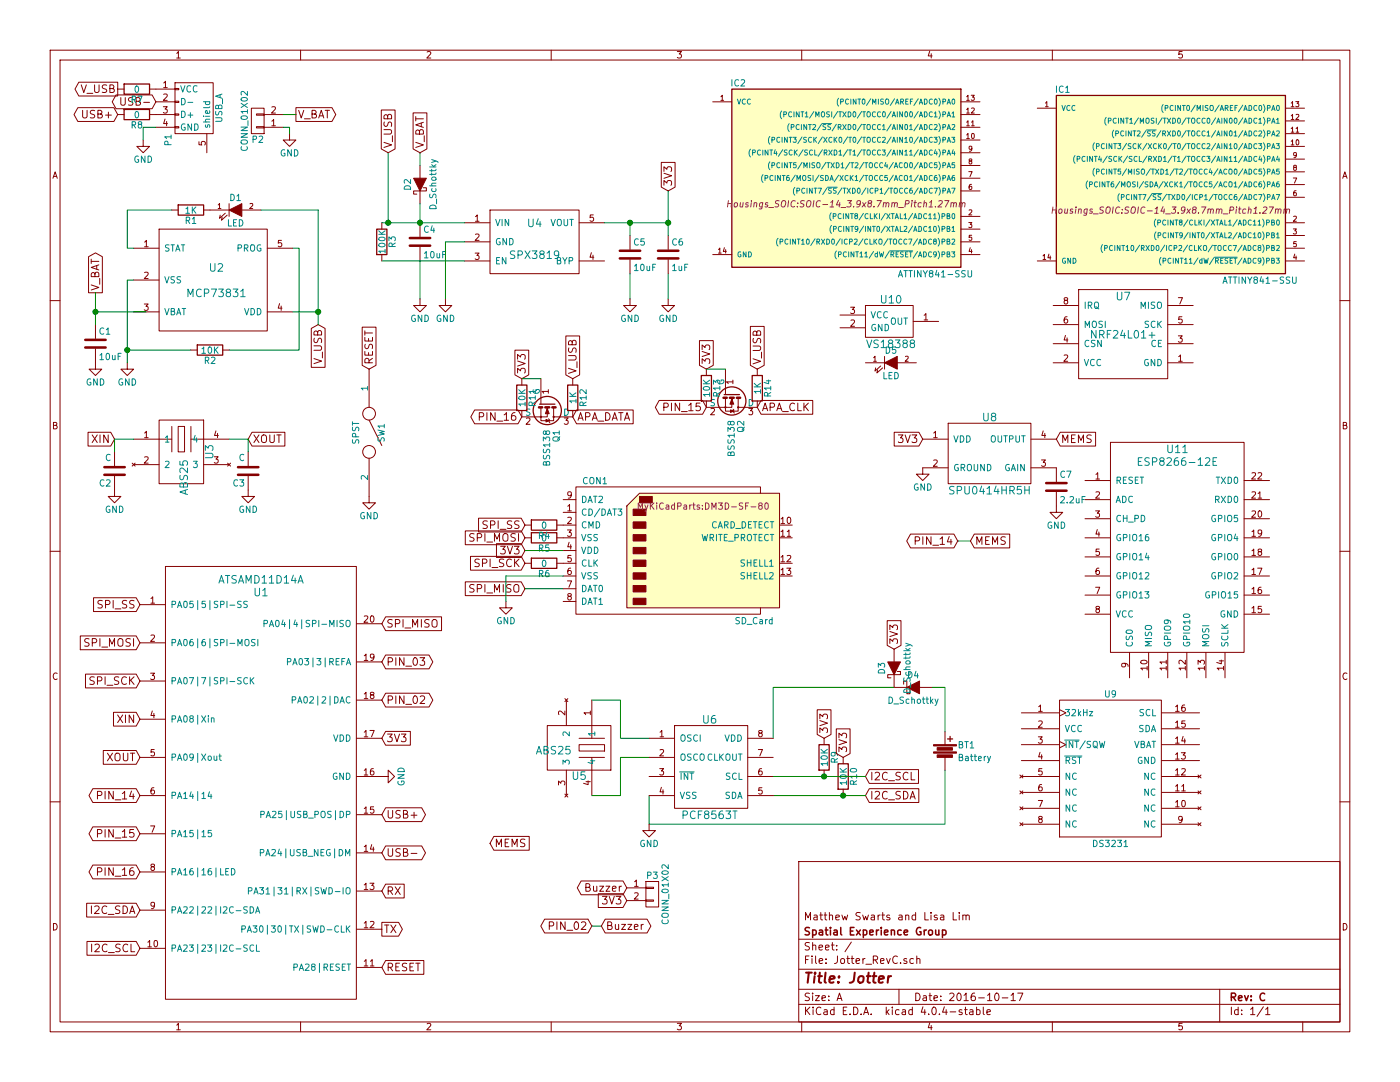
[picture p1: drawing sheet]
EESchema Schematic File Version 2
LIBS:power
LIBS:device
LIBS:transistors
LIBS:conn
LIBS:linear
LIBS:regul
LIBS:74xx
LIBS:cmos4000
LIBS:adc-dac
LIBS:memory
LIBS:xilinx
LIBS:microcontrollers
LIBS:dsp
LIBS:microchip
LIBS:analog_switches
LIBS:motorola
LIBS:texas
LIBS:intel
LIBS:audio
LIBS:interface
LIBS:digital-audio
LIBS:philips
LIBS:display
LIBS:cypress
LIBS:siliconi
LIBS:opto
LIBS:atmel
LIBS:contrib
LIBS:valves
LIBS:myParts
LIBS:Jotter_RevC-cache
EELAYER 25 0
EELAYER END
$Descr A 11000 8500
encoding utf-8
Sheet 1 1
Title "Jotter"
Date "2016-10-17"
Rev "C"
Comp "Spatial Experience Group"
Comment1 "Matthew Swarts and Lisa Lim"
Comment2 ""
Comment3 ""
Comment4 ""
$EndDescr
Text GLabel 3000 5800 2    60   Input ~ 0
3V3
Text GLabel 3000 6400 2    60   BiDi ~ 0
USB+
Text GLabel 3000 6700 2    60   BiDi ~ 0
USB-
Text GLabel 3000 7000 2    60   Input ~ 0
RX
Text GLabel 3000 7300 2    60   Output ~ 0
TX
Text GLabel 3000 7600 2    60   Input ~ 0
RESET
Text GLabel 3000 5500 2    60   BiDi ~ 0
PIN_02
Text GLabel 3000 5200 2    60   BiDi ~ 0
PIN_03
Text GLabel 3000 4900 2    60   Input ~ 0
SPI_MISO
Text GLabel 1100 7450 0    60   Input ~ 0
I2C_SCL
Text GLabel 1100 7150 0    60   Input ~ 0
I2C_SDA
Text GLabel 1100 6850 0    60   BiDi ~ 0
PIN_16
Text GLabel 1100 6550 0    60   BiDi ~ 0
PIN_15
Text GLabel 1100 6250 0    60   BiDi ~ 0
PIN_14
Text GLabel 1100 5350 0    60   Input ~ 0
SPI_SCK
Text GLabel 1100 5050 0    60   Input ~ 0
SPI_MOSI
Text GLabel 1100 4750 0    60   Input ~ 0
SPI_SS
Text GLabel 1100 5650 0    60   Input ~ 0
XIN
Text GLabel 1100 5950 0    60   Input ~ 0
XOUT
$Comp
L ABS25 U3
U 1 1
P 1700 3550
F 0 "U3" H 1700 3500 60  0000 C CNN
F 1 "ABS25" H 1900 3300 60  0000 C CNN
F 2 "Crystals:Crystal_SMD_0603_4Pads" H 1700 3550 60  0001 C CNN
F 3 "" H 1700 3550 60  0000 C CNN
	1    1700 3550
	0    1    1    0   
$EndComp
$Comp
L C C2
U 1 1
P 900 3700
F 0 "C2" H 925 3800 50  0000 L CNN
F 1 "C" H 925 3600 50  0000 L CNN
F 2 "Capacitors_SMD:C_0805" H 938 3550 50  0001 C CNN
F 3 "" H 900 3700 50  0000 C CNN
	1    900  3700
	-1   0    0    1   
$EndComp
$Comp
L C C3
U 1 1
P 1950 3700
F 0 "C3" H 1975 3800 50  0000 L CNN
F 1 "C" H 1975 3600 50  0000 L CNN
F 2 "Capacitors_SMD:C_0805" H 1988 3550 50  0001 C CNN
F 3 "" H 1950 3700 50  0000 C CNN
	1    1950 3700
	-1   0    0    1   
$EndComp
$Comp
L GND #PWR01
U 1 1
P 3000 6100
F 0 "#PWR01" H 3000 5850 50  0001 C CNN
F 1 "GND" H 3000 5950 50  0000 C CNN
F 2 "" H 3000 6100 50  0000 C CNN
F 3 "" H 3000 6100 50  0000 C CNN
	1    3000 6100
	0    -1   -1   0   
$EndComp
$Comp
L GND #PWR02
U 1 1
P 900 3850
F 0 "#PWR02" H 900 3600 50  0001 C CNN
F 1 "GND" H 900 3700 50  0000 C CNN
F 2 "" H 900 3850 50  0000 C CNN
F 3 "" H 900 3850 50  0000 C CNN
	1    900  3850
	1    0    0    -1  
$EndComp
$Comp
L GND #PWR03
U 1 1
P 1950 3850
F 0 "#PWR03" H 1950 3600 50  0001 C CNN
F 1 "GND" H 1950 3700 50  0000 C CNN
F 2 "" H 1950 3850 50  0000 C CNN
F 3 "" H 1950 3850 50  0000 C CNN
	1    1950 3850
	1    0    0    -1  
$EndComp
Text GLabel 900  3450 0    60   Input ~ 0
XIN
Text GLabel 1950 3450 2    60   Input ~ 0
XOUT
$Comp
L USB_A P1
U 1 1
P 1525 900
F 0 "P1" H 1725 700 50  0000 C CNN
F 1 "USB_A" H 1475 1100 50  0000 C CNN
F 2 "Connect:USB_A" V 1475 800 50  0001 C CNN
F 3 "" V 1475 800 50  0000 C CNN
	1    1525 900 
	0    1    1    0   
$EndComp
Text GLabel 925  900  0    60   BiDi ~ 0
USB+
Text GLabel 1225 800  0    60   BiDi ~ 0
USB-
$Comp
L GND #PWR04
U 1 1
P 1125 1100
F 0 "#PWR04" H 1125 850 50  0001 C CNN
F 1 "GND" H 1125 950 50  0000 C CNN
F 2 "" H 1125 1100 50  0000 C CNN
F 3 "" H 1125 1100 50  0000 C CNN
	1    1125 1100
	1    0    0    -1  
$EndComp
Text GLabel 925  700  0    60   Output ~ 0
V_USB
$Comp
L MCP73831 U2
U 1 1
P 1700 2200
F 0 "U2" H 1700 2300 60  0000 C CNN
F 1 "MCP73831" H 1700 2100 60  0000 C CNN
F 2 "MyKiCadParts:SOT-23-5-80" H 1700 2200 60  0001 C CNN
F 3 "" H 1700 2200 60  0000 C CNN
	1    1700 2200
	1    0    0    -1  
$EndComp
$Comp
L LED D1
U 1 1
P 1850 1650
F 0 "D1" H 1850 1750 50  0000 C CNN
F 1 "LED" H 1850 1550 50  0000 C CNN
F 2 "LEDs:LED-0805" H 1850 1650 50  0001 C CNN
F 3 "" H 1850 1650 50  0000 C CNN
	1    1850 1650
	1    0    0    -1  
$EndComp
$Comp
L R R1
U 1 1
P 1500 1650
F 0 "R1" V 1580 1650 50  0000 C CNN
F 1 "1K" V 1500 1650 50  0000 C CNN
F 2 "Resistors_SMD:R_1206" V 1430 1650 50  0001 C CNN
F 3 "" H 1500 1650 50  0000 C CNN
	1    1500 1650
	0    1    1    0   
$EndComp
$Comp
L R R2
U 1 1
P 1650 2750
F 0 "R2" V 1730 2750 50  0000 C CNN
F 1 "10K" V 1650 2750 50  0000 C CNN
F 2 "Resistors_SMD:R_1206" V 1580 2750 50  0001 C CNN
F 3 "" H 1650 2750 50  0000 C CNN
	1    1650 2750
	0    1    1    0   
$EndComp
$Comp
L GND #PWR05
U 1 1
P 1000 2850
F 0 "#PWR05" H 1000 2600 50  0001 C CNN
F 1 "GND" H 1000 2700 50  0000 C CNN
F 2 "" H 1000 2850 50  0000 C CNN
F 3 "" H 1000 2850 50  0000 C CNN
	1    1000 2850
	1    0    0    -1  
$EndComp
$Comp
L C C1
U 1 1
P 750 2700
F 0 "C1" H 775 2800 50  0000 L CNN
F 1 "10uF" H 775 2600 50  0000 L CNN
F 2 "Capacitors_SMD:C_1206" H 788 2550 50  0001 C CNN
F 3 "" H 750 2700 50  0000 C CNN
	1    750  2700
	1    0    0    -1  
$EndComp
$Comp
L GND #PWR06
U 1 1
P 750 2850
F 0 "#PWR06" H 750 2600 50  0001 C CNN
F 1 "GND" H 750 2700 50  0000 C CNN
F 2 "" H 750 2850 50  0000 C CNN
F 3 "" H 750 2850 50  0000 C CNN
	1    750  2850
	1    0    0    -1  
$EndComp
Text GLabel 2500 2550 3    60   Input ~ 0
V_USB
Text GLabel 750  2300 1    60   Output ~ 0
V_BAT
$Comp
L CONN_01X02 P2
U 1 1
P 2025 950
F 0 "P2" H 2025 1100 50  0000 C CNN
F 1 "CONN_01X02" V 2125 950 50  0000 C CNN
F 2 "MyKiCadParts:JST-S2B-PH-SM4" H 2025 950 50  0001 C CNN
F 3 "" H 2025 950 50  0000 C CNN
	1    2025 950 
	-1   0    0    1   
$EndComp
$Comp
L GND #PWR07
U 1 1
P 2275 1050
F 0 "#PWR07" H 2275 800 50  0001 C CNN
F 1 "GND" H 2275 900 50  0000 C CNN
F 2 "" H 2275 1050 50  0000 C CNN
F 3 "" H 2275 1050 50  0000 C CNN
	1    2275 1050
	1    0    0    -1  
$EndComp
Text GLabel 2325 900  2    60   Output ~ 0
V_BAT
$Comp
L D_Schottky D2
U 1 1
P 3300 1450
F 0 "D2" H 3300 1550 50  0000 C CNN
F 1 "D_Schottky" H 3300 1350 50  0000 C CNN
F 2 "Diodes_SMD:SOD-123" H 3300 1450 50  0001 C CNN
F 3 "" H 3300 1450 50  0000 C CNN
	1    3300 1450
	0    -1   -1   0   
$EndComp
$Comp
L C C4
U 1 1
P 3300 1900
F 0 "C4" H 3325 2000 50  0000 L CNN
F 1 "10uF" H 3325 1800 50  0000 L CNN
F 2 "Capacitors_SMD:C_1206" H 3338 1750 50  0001 C CNN
F 3 "" H 3300 1900 50  0000 C CNN
	1    3300 1900
	1    0    0    -1  
$EndComp
$Comp
L C C5
U 1 1
P 4950 2000
F 0 "C5" H 4975 2100 50  0000 L CNN
F 1 "10uF" H 4975 1900 50  0000 L CNN
F 2 "Capacitors_SMD:C_1206" H 4988 1850 50  0001 C CNN
F 3 "" H 4950 2000 50  0000 C CNN
	1    4950 2000
	1    0    0    -1  
$EndComp
$Comp
L C C6
U 1 1
P 5250 2000
F 0 "C6" H 5275 2100 50  0000 L CNN
F 1 "1uF" H 5275 1900 50  0000 L CNN
F 2 "Capacitors_SMD:C_1206" H 5288 1850 50  0001 C CNN
F 3 "" H 5250 2000 50  0000 C CNN
	1    5250 2000
	1    0    0    -1  
$EndComp
$Comp
L R R3
U 1 1
P 3000 1900
F 0 "R3" V 3080 1900 50  0000 C CNN
F 1 "100K" V 3000 1900 50  0000 C CNN
F 2 "Resistors_SMD:R_1206" V 2930 1900 50  0001 C CNN
F 3 "" H 3000 1900 50  0000 C CNN
	1    3000 1900
	1    0    0    -1  
$EndComp
Text GLabel 3050 1200 1    60   Input ~ 0
V_USB
Text GLabel 3300 1200 1    60   Input ~ 0
V_BAT
$Comp
L GND #PWR08
U 1 1
P 3500 2350
F 0 "#PWR08" H 3500 2100 50  0001 C CNN
F 1 "GND" H 3500 2200 50  0000 C CNN
F 2 "" H 3500 2350 50  0000 C CNN
F 3 "" H 3500 2350 50  0000 C CNN
	1    3500 2350
	1    0    0    -1  
$EndComp
$Comp
L GND #PWR09
U 1 1
P 3300 2350
F 0 "#PWR09" H 3300 2100 50  0001 C CNN
F 1 "GND" H 3300 2200 50  0000 C CNN
F 2 "" H 3300 2350 50  0000 C CNN
F 3 "" H 3300 2350 50  0000 C CNN
	1    3300 2350
	1    0    0    -1  
$EndComp
Text GLabel 5250 1500 1    60   Input ~ 0
3V3
$Comp
L GND #PWR010
U 1 1
P 4950 2350
F 0 "#PWR010" H 4950 2100 50  0001 C CNN
F 1 "GND" H 4950 2200 50  0000 C CNN
F 2 "" H 4950 2350 50  0000 C CNN
F 3 "" H 4950 2350 50  0000 C CNN
	1    4950 2350
	1    0    0    -1  
$EndComp
$Comp
L GND #PWR011
U 1 1
P 5250 2350
F 0 "#PWR011" H 5250 2100 50  0001 C CNN
F 1 "GND" H 5250 2200 50  0000 C CNN
F 2 "" H 5250 2350 50  0000 C CNN
F 3 "" H 5250 2350 50  0000 C CNN
	1    5250 2350
	1    0    0    -1  
$EndComp
$Comp
L SPST SW1
U 1 1
P 2900 3400
F 0 "SW1" H 2900 3500 50  0000 C CNN
F 1 "SPST" H 2900 3300 50  0000 C CNN
F 2 "Buttons_Switches_SMD:SW_SPST_EVQP7A" H 2900 3400 50  0001 C CNN
F 3 "" H 2900 3400 50  0000 C CNN
	1    2900 3400
	0    1    1    0   
$EndComp
Text GLabel 2900 2900 1    60   Input ~ 0
RESET
$Comp
L GND #PWR012
U 1 1
P 2900 3900
F 0 "#PWR012" H 2900 3650 50  0001 C CNN
F 1 "GND" H 2900 3750 50  0000 C CNN
F 2 "" H 2900 3900 50  0000 C CNN
F 3 "" H 2900 3900 50  0000 C CNN
	1    2900 3900
	1    0    0    -1  
$EndComp
$Comp
L SD_Card CON1
U 1 1
P 5325 4325
F 0 "CON1" H 4675 4875 50  0000 C CNN
F 1 "SD_Card" H 5925 3775 50  0000 C CNN
F 2 "MyKiCadParts:DM3D-SF-80" H 5525 4675 50  0000 C CNN
F 3 "" H 5325 4325 50  0000 C CNN
	1    5325 4325
	1    0    0    -1  
$EndComp
Text GLabel 4125 4625 0    60   Input ~ 0
SPI_MISO
Text GLabel 4125 4225 0    60   Input ~ 0
SPI_MOSI
Text GLabel 4125 4425 0    60   Input ~ 0
SPI_SCK
Text GLabel 4125 4125 0    60   Input ~ 0
SPI_SS
Text GLabel 4125 4325 0    60   Input ~ 0
3V3
$Comp
L GND #PWR013
U 1 1
P 3975 4725
F 0 "#PWR013" H 3975 4475 50  0001 C CNN
F 1 "GND" H 3975 4575 50  0000 C CNN
F 2 "" H 3975 4725 50  0000 C CNN
F 3 "" H 3975 4725 50  0000 C CNN
	1    3975 4725
	1    0    0    -1  
$EndComp
$Comp
L ATSAMD11D14A U1
U 1 1
P 2050 6150
F 0 "U1" H 2050 7650 60  0000 C CNN
F 1 "ATSAMD11D14A" H 2050 7750 60  0000 C CNN
F 2 "Housings_SOIC:SOIC-20_7.5x12.8mm_Pitch1.27mm" H 2050 7750 60  0001 C CNN
F 3 "" H 2050 7750 60  0000 C CNN
	1    2050 6150
	1    0    0    -1  
$EndComp
$Comp
L R R5
U 1 1
P 4275 4225
F 0 "R5" V 4355 4225 50  0000 C CNN
F 1 "0" V 4275 4225 50  0000 C CNN
F 2 "Resistors_SMD:R_1206" V 4205 4225 50  0001 C CNN
F 3 "" H 4275 4225 50  0000 C CNN
	1    4275 4225
	0    1    1    0   
$EndComp
$Comp
L R R6
U 1 1
P 4275 4425
F 0 "R6" V 4355 4425 50  0000 C CNN
F 1 "0" V 4275 4425 50  0000 C CNN
F 2 "Resistors_SMD:R_1206" V 4205 4425 50  0001 C CNN
F 3 "" H 4275 4425 50  0000 C CNN
	1    4275 4425
	0    1    1    0   
$EndComp
$Comp
L R R4
U 1 1
P 4275 4125
F 0 "R4" V 4355 4125 50  0000 C CNN
F 1 "0" V 4275 4125 50  0000 C CNN
F 2 "Resistors_SMD:R_1206" V 4205 4125 50  0001 C CNN
F 3 "" H 4275 4125 50  0000 C CNN
	1    4275 4125
	0    1    1    0   
$EndComp
$Comp
L R R7
U 1 1
P 1075 700
F 0 "R7" V 1155 700 50  0000 C CNN
F 1 "0" V 1075 700 50  0000 C CNN
F 2 "Resistors_SMD:R_2010" V 1005 700 50  0001 C CNN
F 3 "" H 1075 700 50  0000 C CNN
	1    1075 700 
	0    1    1    0   
$EndComp
$Comp
L R R8
U 1 1
P 1075 900
F 0 "R8" V 1155 900 50  0000 C CNN
F 1 "0" V 1075 900 50  0000 C CNN
F 2 "Resistors_SMD:R_1206" V 1005 900 50  0001 C CNN
F 3 "" H 1075 900 50  0000 C CNN
	1    1075 900 
	0    1    1    0   
$EndComp
$Comp
L SPX3819 U4
U 1 1
P 4200 1900
F 0 "U4" H 4200 2050 60  0000 C CNN
F 1 "SPX3819" H 4200 1800 60  0000 C CNN
F 2 "MyKiCadParts:SOT-23-5-80" H 4200 1950 60  0001 C CNN
F 3 "" H 4200 1950 60  0000 C CNN
	1    4200 1900
	1    0    0    -1  
$EndComp
$Comp
L Battery BT1
U 1 1
P 7425 5900
F 0 "BT1" H 7525 5950 50  0000 L CNN
F 1 "Battery" H 7525 5850 50  0000 L CNN
F 2 "" V 7425 5940 50  0001 C CNN
F 3 "" V 7425 5940 50  0000 C CNN
	1    7425 5900
	1    0    0    -1  
$EndComp
$Comp
L SPU0414HR5H U8
U 1 1
P 7775 3325
F 0 "U8" H 7775 3375 60  0000 C CNN
F 1 "SPU0414HR5H" H 7775 2800 60  0000 C CNN
F 2 "MyKiCadParts:SPU0414HR5H-SB" H 7775 3325 60  0001 C CNN
F 3 "" H 7775 3325 60  0000 C CNN
	1    7775 3325
	1    0    0    -1  
$EndComp
$Comp
L BSS138 Q1
U 1 1
P 4300 3175
F 0 "Q1" H 4500 3250 50  0000 L CNN
F 1 "BSS138" H 4500 3175 50  0000 L CNN
F 2 "TO_SOT_Packages_SMD:SOT-23" H 4500 3100 50  0001 L CIN
F 3 "" H 4300 3175 50  0000 L CNN
	1    4300 3175
	0    1    1    0   
$EndComp
$Comp
L BSS138 Q2
U 1 1
P 5750 3100
F 0 "Q2" H 5950 3175 50  0000 L CNN
F 1 "BSS138" H 5950 3100 50  0000 L CNN
F 2 "TO_SOT_Packages_SMD:SOT-23" H 5950 3025 50  0001 L CIN
F 3 "" H 5750 3100 50  0000 L CNN
	1    5750 3100
	0    1    1    0   
$EndComp
Text GLabel 4500 3275 2    60   Input ~ 0
APA_DATA
Text GLabel 5950 3200 2    60   Input ~ 0
APA_CLK
$Comp
L R R14
U 1 1
P 5950 3050
F 0 "R14" V 6030 3050 50  0000 C CNN
F 1 "1K" V 5950 3050 50  0000 C CNN
F 2 "Resistors_SMD:R_1206" V 5880 3050 50  0001 C CNN
F 3 "" H 5950 3050 50  0000 C CNN
	1    5950 3050
	1    0    0    -1  
$EndComp
$Comp
L R R13
U 1 1
P 5550 3050
F 0 "R13" V 5630 3050 50  0000 C CNN
F 1 "10K" V 5550 3050 50  0000 C CNN
F 2 "Resistors_SMD:R_1206" V 5480 3050 50  0001 C CNN
F 3 "" H 5550 3050 50  0000 C CNN
	1    5550 3050
	1    0    0    -1  
$EndComp
$Comp
L R R12
U 1 1
P 4500 3125
F 0 "R12" V 4580 3125 50  0000 C CNN
F 1 "1K" V 4500 3125 50  0000 C CNN
F 2 "Resistors_SMD:R_1206" V 4430 3125 50  0001 C CNN
F 3 "" H 4500 3125 50  0000 C CNN
	1    4500 3125
	1    0    0    -1  
$EndComp
$Comp
L R R11
U 1 1
P 4100 3125
F 0 "R11" V 4180 3125 50  0000 C CNN
F 1 "10K" V 4100 3125 50  0000 C CNN
F 2 "Resistors_SMD:R_1206" V 4030 3125 50  0001 C CNN
F 3 "" H 4100 3125 50  0000 C CNN
	1    4100 3125
	1    0    0    -1  
$EndComp
Text GLabel 4500 2975 1    60   Input ~ 0
V_USB
Text GLabel 5950 2900 1    60   Input ~ 0
V_USB
Text GLabel 4100 2975 1    60   Input ~ 0
3V3
Text GLabel 5550 2900 1    60   Input ~ 0
3V3
Text GLabel 6800 6250 2    60   Input ~ 0
I2C_SDA
Text GLabel 6800 6100 2    60   Input ~ 0
I2C_SCL
$Comp
L R R9
U 1 1
P 6475 5950
F 0 "R9" V 6555 5950 50  0000 C CNN
F 1 "10K" V 6475 5950 50  0000 C CNN
F 2 "Resistors_SMD:R_1206" V 6405 5950 50  0001 C CNN
F 3 "" H 6475 5950 50  0000 C CNN
	1    6475 5950
	1    0    0    -1  
$EndComp
$Comp
L ABS25 U5
U 1 1
P 4550 6150
F 0 "U5" H 4550 6100 60  0000 C CNN
F 1 "ABS25" H 4750 5900 60  0000 C CNN
F 2 "Crystals:Crystal_SMD_0603_4Pads" H 4550 6150 60  0001 C CNN
F 3 "" H 4550 6150 60  0000 C CNN
	1    4550 6150
	-1   0    0    1   
$EndComp
Wire Wire Line
	1050 3450 900  3450
Wire Wire Line
	900  3450 900  3550
Wire Wire Line
	1800 3450 1950 3450
Wire Wire Line
	1950 3450 1950 3550
Wire Wire Line
	1225 1000 1125 1000
Wire Wire Line
	1125 1000 1125 1100
Wire Wire Line
	1150 2450 750  2450
Wire Wire Line
	750  2300 750  2450
Wire Wire Line
	750  2450 750  2550
Wire Wire Line
	1050 2200 1000 2200
Wire Wire Line
	1000 2200 1000 2750
Wire Wire Line
	1000 2750 1000 2850
Wire Wire Line
	1000 2750 1500 2750
Connection ~ 1000 2750
Wire Wire Line
	1800 2750 2350 2750
Wire Wire Line
	2350 2750 2350 1950
Wire Wire Line
	2350 1950 2300 1950
Wire Wire Line
	2300 2450 2500 2450
Wire Wire Line
	2500 1650 2500 2450
Wire Wire Line
	2500 2450 2500 2550
Wire Wire Line
	2500 1650 2050 1650
Connection ~ 2500 2450
Wire Wire Line
	1350 1650 1000 1650
Wire Wire Line
	1000 1650 1000 1950
Wire Wire Line
	1000 1950 1050 1950
Connection ~ 750  2450
Wire Wire Line
	2225 900  2325 900 
Wire Wire Line
	2225 1000 2275 1000
Wire Wire Line
	2275 1000 2275 1050
Wire Wire Line
	3050 1200 3050 1750
Wire Wire Line
	3000 1750 3050 1750
Wire Wire Line
	3050 1750 3300 1750
Wire Wire Line
	3300 1750 3650 1750
Wire Wire Line
	3300 1200 3300 1300
Wire Wire Line
	3300 1600 3300 1750
Connection ~ 3300 1750
Wire Wire Line
	3650 1900 3500 1900
Wire Wire Line
	3500 1900 3500 2350
Wire Wire Line
	3000 2050 3650 2050
Connection ~ 3050 1750
Wire Wire Line
	3300 2050 3300 2350
Wire Wire Line
	4750 1750 4950 1750
Wire Wire Line
	4950 1750 5250 1750
Wire Wire Line
	5250 1500 5250 1750
Wire Wire Line
	5250 1750 5250 1850
Connection ~ 5250 1750
Wire Wire Line
	5250 2150 5250 2350
Wire Wire Line
	4950 1850 4950 1750
Connection ~ 4950 1750
Wire Wire Line
	4950 2150 4950 2350
Wire Wire Line
	3975 4525 4425 4525
Wire Wire Line
	3975 4525 3975 4725
Wire Wire Line
	4125 4325 4425 4325
Wire Wire Line
	4125 4625 4425 4625
Wire Wire Line
	4250 2975 4100 2975
Wire Wire Line
	5700 2900 5550 2900
Wire Wire Line
	4650 6250 4875 6250
Wire Wire Line
	4875 6250 4875 5950
Wire Wire Line
	4875 5950 5100 5950
Wire Wire Line
	5100 5800 4875 5800
Wire Wire Line
	4875 5800 4875 5500
Wire Wire Line
	4875 5500 4650 5500
Text GLabel 6475 5800 1    60   Input ~ 0
3V3
$Comp
L R R10
U 1 1
P 6625 6100
F 0 "R10" V 6705 6100 50  0000 C CNN
F 1 "10K" V 6625 6100 50  0000 C CNN
F 2 "Resistors_SMD:R_1206" V 6555 6100 50  0001 C CNN
F 3 "" H 6625 6100 50  0000 C CNN
	1    6625 6100
	1    0    0    -1  
$EndComp
Text GLabel 6625 5950 1    60   Input ~ 0
3V3
Wire Wire Line
	6075 6100 6475 6100
Wire Wire Line
	6475 6100 6800 6100
Connection ~ 6475 6100
Wire Wire Line
	6075 6250 6625 6250
Wire Wire Line
	6625 6250 6800 6250
Connection ~ 6625 6250
$Comp
L D_Schottky D4
U 1 1
P 7175 5400
F 0 "D4" H 7175 5500 50  0000 C CNN
F 1 "D_Schottky" H 7175 5300 50  0000 C CNN
F 2 "Diodes_SMD:SOD-123" H 7175 5400 50  0001 C CNN
F 3 "" H 7175 5400 50  0000 C CNN
	1    7175 5400
	1    0    0    -1  
$EndComp
Text GLabel 7025 5100 1    60   Input ~ 0
3V3
$Comp
L D_Schottky D3
U 1 1
P 7025 5250
F 0 "D3" H 7025 5350 50  0000 C CNN
F 1 "D_Schottky" H 7025 5150 50  0000 C CNN
F 2 "Diodes_SMD:SOD-123" H 7025 5250 50  0001 C CNN
F 3 "" H 7025 5250 50  0000 C CNN
	1    7025 5250
	0    -1   -1   0   
$EndComp
Wire Wire Line
	6075 5800 6075 5400
Wire Wire Line
	6075 5400 7025 5400
Wire Wire Line
	7325 5400 7425 5400
Wire Wire Line
	7425 5400 7425 5750
Wire Wire Line
	7425 6050 7425 6475
Wire Wire Line
	7425 6475 5100 6475
Wire Wire Line
	5100 6475 5100 6250
$Comp
L GND #PWR014
U 1 1
P 5100 6475
F 0 "#PWR014" H 5100 6225 50  0001 C CNN
F 1 "GND" H 5100 6325 50  0000 C CNN
F 2 "" H 5100 6475 50  0000 C CNN
F 3 "" H 5100 6475 50  0000 C CNN
	1    5100 6475
	1    0    0    -1  
$EndComp
$Comp
L C C7
U 1 1
P 8300 3825
F 0 "C7" H 8325 3925 50  0000 L CNN
F 1 "2.2uF" H 8325 3725 50  0000 L CNN
F 2 "Capacitors_SMD:C_1206" H 8338 3675 50  0001 C CNN
F 3 "" H 8300 3825 50  0000 C CNN
	1    8300 3825
	1    0    0    -1  
$EndComp
Text GLabel 8300 3450 2    60   Input ~ 0
MEMS
Text GLabel 7250 3450 0    60   Input ~ 0
3V3
$Comp
L GND #PWR015
U 1 1
P 7250 3675
F 0 "#PWR015" H 7250 3425 50  0001 C CNN
F 1 "GND" H 7250 3525 50  0000 C CNN
F 2 "" H 7250 3675 50  0000 C CNN
F 3 "" H 7250 3675 50  0000 C CNN
	1    7250 3675
	1    0    0    -1  
$EndComp
$Comp
L GND #PWR016
U 1 1
P 8300 3975
F 0 "#PWR016" H 8300 3725 50  0001 C CNN
F 1 "GND" H 8300 3825 50  0000 C CNN
F 2 "" H 8300 3975 50  0000 C CNN
F 3 "" H 8300 3975 50  0000 C CNN
	1    8300 3975
	1    0    0    -1  
$EndComp
Text GLabel 3850 6625 2    60   Input ~ 0
MEMS
$Comp
L CONN_01X02 P3
U 1 1
P 5125 7025
F 0 "P3" H 5125 7175 50  0000 C CNN
F 1 "CONN_01X02" V 5225 7025 50  0000 C CNN
F 2 "Pin_Headers:Pin_Header_Straight_1x02" H 5125 7025 50  0001 C CNN
F 3 "" H 5125 7025 50  0000 C CNN
	1    5125 7025
	1    0    0    -1  
$EndComp
Text GLabel 4925 7075 0    60   Input ~ 0
3V3
Text GLabel 4925 6975 0    60   BiDi ~ 0
Buzzer
Text GLabel 7525 4250 0    60   BiDi ~ 0
PIN_14
Text GLabel 7625 4250 2    60   Input ~ 0
MEMS
Text GLabel 4650 7275 0    60   BiDi ~ 0
PIN_02
Text GLabel 4725 7275 2    60   BiDi ~ 0
Buzzer
Text GLabel 5550 3200 0    60   BiDi ~ 0
PIN_15
Text GLabel 4100 3275 0    60   BiDi ~ 0
PIN_16
Wire Wire Line
	7625 4250 7525 4250
Wire Wire Line
	4725 7275 4650 7275
$Comp
L NRF24L01+ U7
U 1 1
P 8825 2625
F 0 "U7" H 8825 2925 60  0000 C CNN
F 1 "NRF24L01+" H 8825 2625 60  0000 C CNN
F 2 "MyKiCadParts:NRF24L01+" H 8825 2625 60  0001 C CNN
F 3 "" H 8825 2625 60  0000 C CNN
	1    8825 2625
	1    0    0    -1  
$EndComp
$Comp
L DS3231 U9
U 1 1
P 8725 5500
F 0 "U9" H 8725 5550 50  0000 C CNN
F 1 "DS3231" H 8725 4375 50  0000 C CNN
F 2 "MyKiCadParts:SOIC-16-W-80" H 8725 4950 50  0001 C CNN
F 3 "" H 8725 4950 50  0000 C CNN
	1    8725 5500
	1    0    0    -1  
$EndComp
$Comp
L ESP8266-12E U11
U 1 1
P 9250 3975
F 0 "U11" H 9250 4425 60  0000 C CNN
F 1 "ESP8266-12E" H 9250 4325 60  0000 C CNN
F 2 "MyKiCadParts:ESP8266-12E-80" H 9250 3975 60  0001 C CNN
F 3 "" H 9250 3975 60  0000 C CNN
	1    9250 3975
	1    0    0    -1  
$EndComp
$Comp
L VS18388 U10
U 1 1
P 7000 2400
F 0 "U10" H 7000 2450 60  0000 C CNN
F 1 "VS18388" H 7000 2100 60  0000 C CNN
F 2 "Pin_Headers:Pin_Header_Angled_1x03" H 7000 2400 60  0001 C CNN
F 3 "" H 7000 2400 60  0000 C CNN
	1    7000 2400
	1    0    0    -1  
$EndComp
$Comp
L LED D5
U 1 1
P 7000 2850
F 0 "D5" H 7000 2950 50  0000 C CNN
F 1 "LED" H 7000 2750 50  0000 C CNN
F 2 "LEDs:LED-0805" H 7000 2850 50  0001 C CNN
F 3 "" H 7000 2850 50  0000 C CNN
	1    7000 2850
	1    0    0    -1  
$EndComp
$Comp
L ATTINY841-SSU IC1
U 1 1
P 9200 1450
F 0 "IC1" H 8350 2200 50  0000 C CNN
F 1 "ATTINY841-SSU" H 9900 700 50  0000 C CNN
F 2 "Housings_SOIC:SOIC-14_3.9x8.7mm_Pitch1.27mm" H 9200 1250 50  0000 C CIN
F 3 "" H 9200 1450 50  0000 C CNN
	1    9200 1450
	1    0    0    -1  
$EndComp
$Comp
L ATTINY841-SSU IC2
U 1 1
P 6650 1400
F 0 "IC2" H 5800 2150 50  0000 C CNN
F 1 "ATTINY841-SSU" H 7350 650 50  0000 C CNN
F 2 "Housings_SOIC:SOIC-14_3.9x8.7mm_Pitch1.27mm" H 6650 1200 50  0000 C CIN
F 3 "" H 6650 1400 50  0000 C CNN
	1    6650 1400
	1    0    0    -1  
$EndComp
$Comp
L PCF8563T U6
U 1 1
P 5575 5700
F 0 "U6" H 5575 5750 60  0000 C CNN
F 1 "PCF8563T" H 5575 5000 60  0000 C CNN
F 2 "MyKiCadParts:SO-08-N-80" H 5575 5700 60  0001 C CNN
F 3 "" H 5575 5700 60  0000 C CNN
	1    5575 5700
	1    0    0    -1  
$EndComp
$EndSCHEMATC
